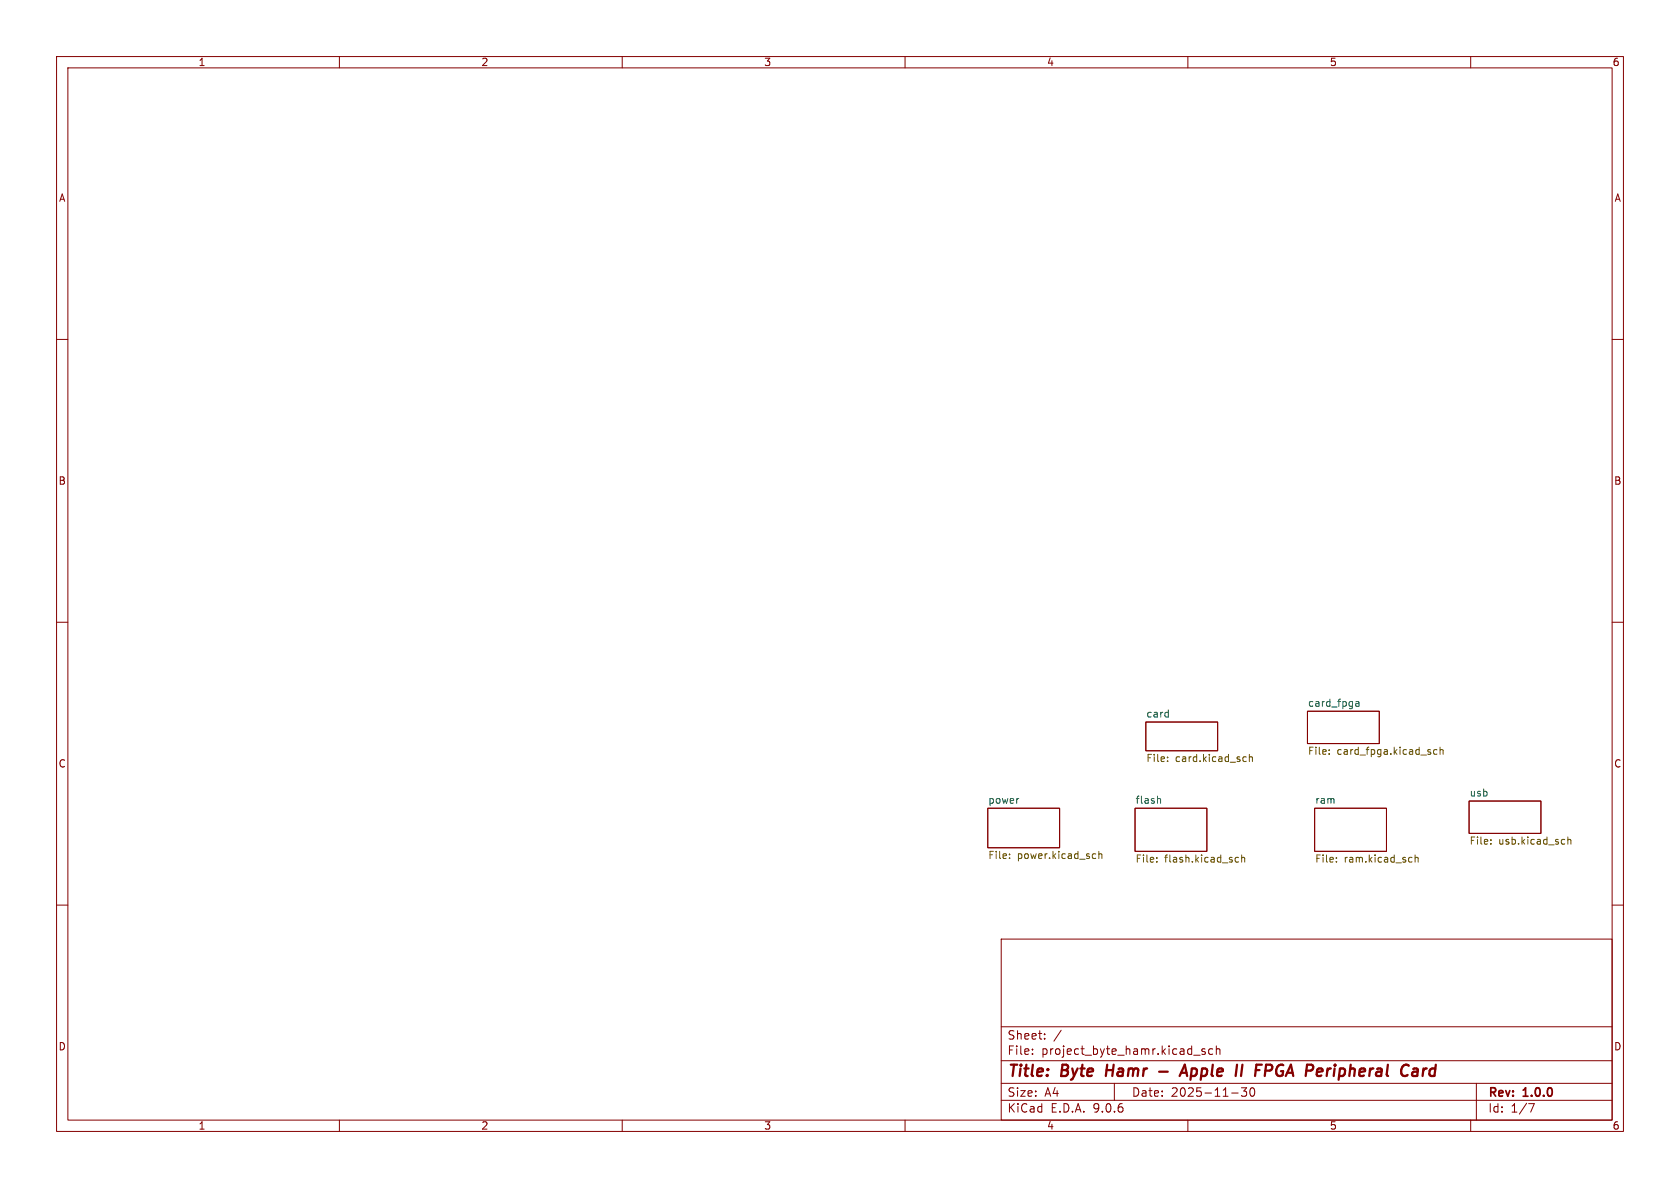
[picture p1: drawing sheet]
<svg xmlns="http://www.w3.org/2000/svg" width="297mm" height="210mm" viewBox="0 0 297 210" stroke-linecap="round" stroke-linejoin="round" font-family="sans-serif">
<g fill="none" stroke="#840000" stroke-width=".18">
<path d="M10 10h277v190h-277zM12 12h273v186h-273zM60 10v2M110 10v2M160 10v2M210 10v2M260 10v2M10 60h2M285 60h2M10 110h2M285 110h2M202.6 127.6h12.7v5.1h-12.7z"/>
<path d="M231.1 125.7h12.7v5.7h-12.7zM174.6 142.9h12.7v7h-12.7zM200.7 142.9h12.7v7.6h-12.7zM232.4 142.9h12.7v7.6h-12.7zM259.7 141.6h12.7v5.7h-12.7zM10 160h2M177 166h108v32h-108zM285 160h2M60 198v2M110 198v2M160 198v2M177 194.5h108"/>
<path d="M177 191.5h108M177 187.5h108M177 181.5h108M182.5 186.3v.1M182.5 185.5v.1M184.7 183.6v.1M184.7 182.8v.1M187.6 182.1l-1.3 2M197 191.5v3M210 198v2M211 186.5h1.2M213 185.5l-.3-.1-.2 .2v.2l.5 .2v.3h-.5"/>
<path d="M214.4 185.5l-.4-.1-.3 .3v.4l.1 .2h.6M215 185.5l.2-.1 .4 .1 .1 .9M215 184.9v1.5M217.7 193.2h1.2M219.5 192.3h.9l-.5 .6 .4 .1v.7l-.2 .1h-.4l-.2-.1M221.1 192.4l.2-.1a.81 .81 0 0 1 .6 .6 .81 .81 0 0 1-.3 .8l-.1 .1a.81 .81 0 0 1-.4-1.4zM260 198v2M261 191.5v6.5M270.2 195.1h1l-.6 1.5"/>
</g>
<path d="M195.7 188.2l-.2 2M204.9 189.4h1.5M208.5 190.2l1-2 .4 2M208.8 189.6h1M223.8 188.2l1 .1a.58 .58 0 0 1-.3 1M234.7 188.9l-.2 1.3M235.1 188.9l-.4 .4M250.4 188.9l.3 .3-.2 1M250.6 190.1l-.3 .1M250.6 189.4h-.2M251.7 188.9l-.2 1.3M252.2 188.9l-.4 .1-.2 .3" fill="none" stroke="#840000" stroke-width=".4"/>
<path d="M206.4 125.9l.1 .1M206.5 125.5v1.3M206.5 126.7l-.1 .1M239.7 124.1h.5l.1 .8M240.3 124.3l-.5 .1-.2 .2 .2 .3 .5-.1M180 141.2h.1M204.8 141.2l.4 .1v.7" fill="none" stroke="#006464" stroke-width=".18"/>
<g fill="none" stroke="#725600" stroke-width=".18">
<path d="M206.4 134.5v.1M206.4 133.8v.2M220 133.8h.3M220.3 134.6h-.3M220.9 133.9l.2-.1h.3v.8M220.9 133.4v1.2M235 133.2v.2M235 132.6v.1M254 132.6l-.3-.1-.3 .2 .2 .6h.4M254.6 132.6l.2-.1 .3 .1v.8M254.6 132.1v1.3M178.5 151.6v.2"/>
<path d="M178.5 151v.1M193.4 150.9l.3 .1M193.7 151.7l-.3 .1M194.3 151l.1-.1 .3 .1 .1 .8M194.3 150.5v1.3M204.5 152.3v.1M204.5 151.6v.1M218.4 152.3l.2 .1 .4-.1M219 151.6h-.4l-.2 .1M219.5 151.7l.2-.1h.3l.1 .8M219.5 151.1v1.3M236.3 152.3v.1"/>
<path d="M236.3 151.6v.1M249.5 151.6h.1M249.6 152.3l-.1 .1M250.2 151.1v1.3M250.2 151.7l.2-.1h.3v.8M263.6 149.1v.1M263.6 148.4v.2M277.2 148v1.2M277.2 148.5l.2-.1h.3v.8"/>
</g>
<g font-size="2.8" fill="#840000">
<text x="178" y="190.9">Title:</text>
<text x="187.7" y="190.9">Byte</text>
<text x="196.4" y="190.9">Hamr</text>
<text x="211.3" y="190.9">Apple</text>
<text x="221.7" y="190.9">II</text>
<text x="225.9" y="190.9">FPGA</text>
<text x="235.7" y="190.9">Peripheral</text>
<text x="253.4" y="190.9">Card</text>
</g>
<g font-size="2.1" fill="#840000">
<text x="178" y="184">Sheet:</text>
<text x="178" y="186.7">File:</text>
<text x="184.1" y="186.7">project_byte_hamr.kicad_sch</text>
<text x="178" y="196.9">KiCad</text>
<text x="178" y="194.1">Size:</text>
<text x="184.7" y="194.1">A4</text>
<text x="185.7" y="196.9">E.D.A.</text>
<text x="193.3" y="196.9">9.0.6</text>
<text x="200" y="194.1">Date:</text>
<text x="207" y="194.1">2025-11-30</text>
<text x="263" y="194.3">Rev:</text>
<text x="263" y="196.9">Id:</text>
<text x="267.1" y="196.9">1/7</text>
<text x="269.4" y="194.3">1.0.0</text>
</g>
<g font-size="1.8" fill="#840000">
<text x="35" y="11.9">1</text>
<text x="85" y="11.9">2</text>
<text x="135" y="11.9">3</text>
<text x="185" y="11.9">4</text>
<text x="235" y="11.9">5</text>
<text x="285" y="11.9">6</text>
<text x="10.3" y="35.9">A</text>
<text x="285.3" y="35.9">A</text>
<text x="10.3" y="85.9">B</text>
<text x="285.3" y="85.9">B</text>
<text x="10.3" y="135.9">C</text>
<text x="285.3" y="135.9">C</text>
<text x="10.3" y="185.9">D</text>
<text x="285.3" y="185.9">D</text>
<text x="35" y="199.9">1</text>
<text x="85" y="199.9">2</text>
<text x="135" y="199.9">3</text>
<text x="185" y="199.9">4</text>
<text x="235" y="199.9">5</text>
<text x="285" y="199.9">6</text>
</g>
<g font-size="1.8" fill="#006464">
<text x="231.1" y="125">card_fpga</text>
<text x="202.6" y="126.9">card</text>
<text x="174.6" y="142.2">power</text>
<text x="200.7" y="142.2">flash</text>
<text x="232.4" y="142.2">ram</text>
<text x="259.7" y="140.9">usb</text>
</g>
<g font-size="1.8" fill="#725600">
<text x="202.6" y="135">File:</text>
<text x="207.8" y="135">card.kicad_sch</text>
<text x="231.1" y="133.8">File:</text>
<text x="236.4" y="133.8">card_fpga.kicad_sch</text>
<text x="259.7" y="149.6">File:</text>
<text x="264.9" y="149.6">usb.kicad_sch</text>
<text x="174.6" y="152.2">File:</text>
<text x="179.8" y="152.2">power.kicad_sch</text>
<text x="200.7" y="152.8">File:</text>
<text x="205.9" y="152.8">flash.kicad_sch</text>
<text x="232.4" y="152.8">File:</text>
<text x="237.6" y="152.8">ram.kicad_sch</text>
</g>
</svg>
